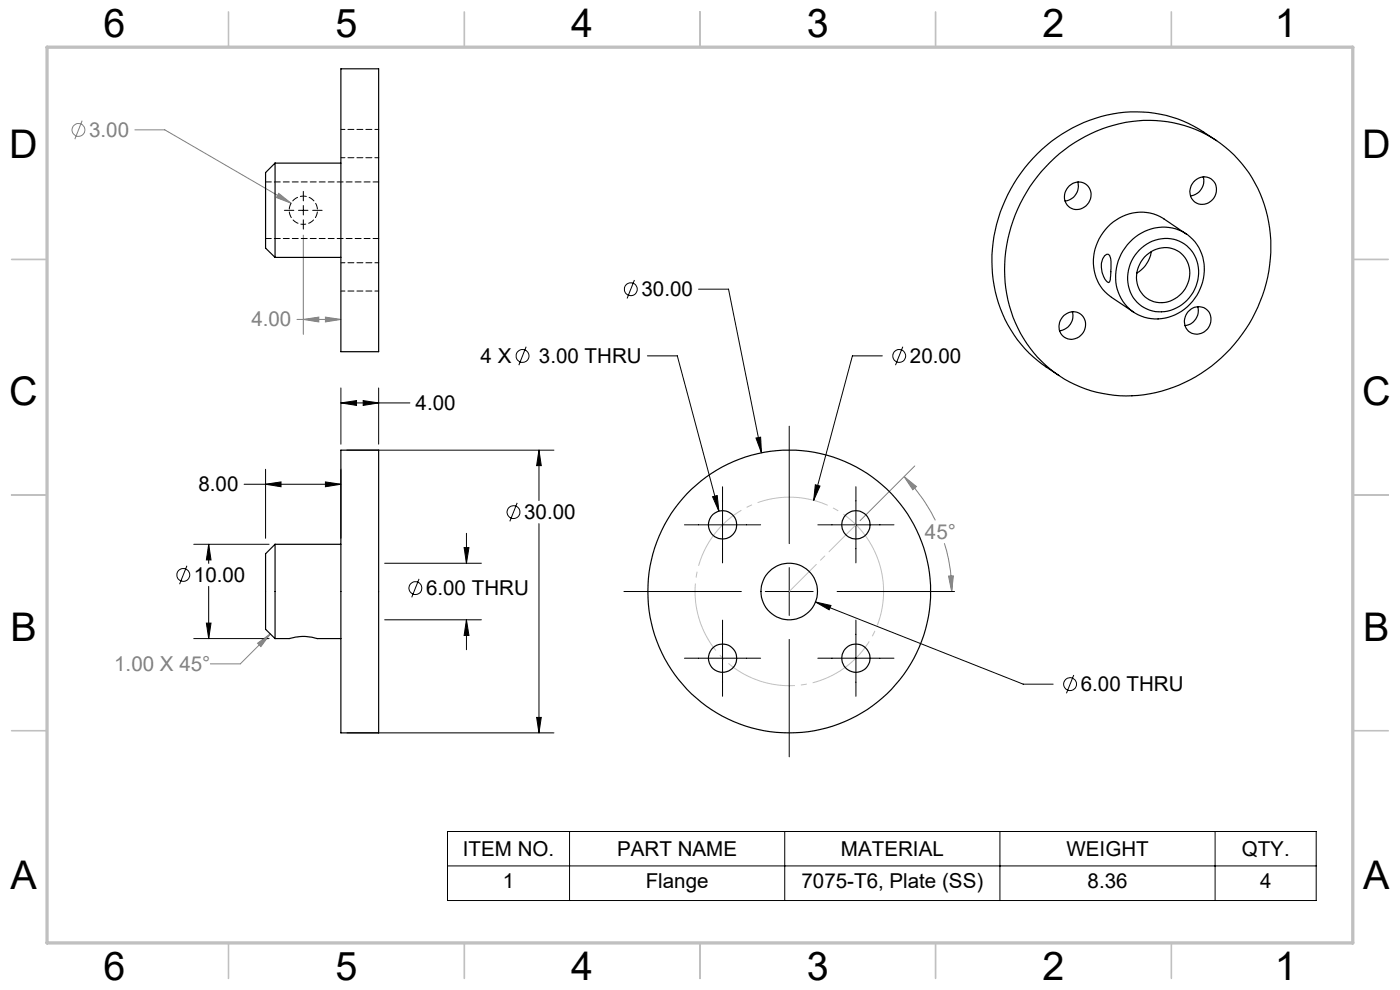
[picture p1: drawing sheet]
<svg xmlns="http://www.w3.org/2000/svg" width="297mm" height="210mm" viewBox="0 0 297 210" stroke-linecap="round" stroke-linejoin="round" font-family="sans-serif">
<g fill="none" stroke="#000" stroke-width=".21">
<path d="M60.3 44.6h2M63.3 44.6h2M64.3 40.6v2M64.3 43.6v2M64.3 46.6v2M66.3 44.6h2M134.6 59.4l-1.6 3.9M111.6 73.5l-1.5 4M137.3 75.5h6.4l8.8 32.9M148.2 61.3h6.4l6.9 34.8M187.2 75.5h-6.4l-8.2 30.6M191.5 73.5l-1.5 4"/>
<path d="M56.3 99.5v14.7M72.3 85.5l3.3-.5v1zM72.3 82.3v11.9M72.3 99.5v14.7M72.3 85.5h14.7M73.6 95.5h43.9M77 85l3.3 .5-3.3 .5zM80.3 82.3v11.9M114.3 95.5l.5 3.3h-1zM114.3 95.5v10.7M160.4 92.9l1-.2 .1 3.4zM167.4 90.4v24.9"/>
<path d="M41.1 115.5h16M44.3 115.5l.5 3.3h-1zM44.3 115.5v4M51.8 102.7h20.5M56.3 102.7l3.3-.5v1zM69 102.2l3.3 .5-3.3 .5zM81.6 119.5h20.5M98.5 116.2h1l-.5 3.3zM99 113.1v6.4M109.7 106.7l-1.5 3.9M114.3 111.1v44.4M145.2 111.3h16.2"/>
<path d="M151.2 105.4l1-.3 .3 3.3zM153.3 103.2v16.2M173 102.8l1 .3-1.4 3zM173.5 111.3h16.2M181.6 103.2v16.2M39.7 120l-1.6 3.9M41.1 135.5h16M43.8 132.2h1l-.5 3.3zM44.3 124.4v11.1M81.6 131.5h20.5M88.9 122.8l-1.6 3.9M99 131.5l.5 3.3h-1z"/>
<path d="M99 131.5v6.3M132.4 125.5h24.9M145.2 139.6h16.2M153.3 131.5v16.2M162.3 125.5h10.2M167.4 120.4v10.2M167.4 135.6v24.9M173 127.7l3.3 .7-.4 1zM173 127.7l44.1 17.4h6.3M173.5 139.6h16.2M177.6 125.5h24.9M181.6 131.5v16.2"/>
<path d="M73.6 155.5h43.9M113.8 152.2h1l-.5 3.3zM227.8 143.2l-1.6 3.9M94.9 176.4h184.3v14.6h-184.3zM120.8 176.4v14.6M166.5 176.4v14.6M212.1 176.4v14.6M257.8 176.4v14.6M94.9 183.7h184.3"/>
<circle cx="110.9" cy="75.5" r="1.36"/>
<circle cx="133.8" cy="61.4" r="1.36"/>
<circle cx="190.8" cy="75.5" r="1.36"/>
<circle cx="108.9" cy="108.6" r="1.36"/>
<circle cx="38.9" cy="122" r="1.36"/>
<circle cx="88.1" cy="124.8" r="1.36"/>
<circle cx="227" cy="145.1" r="1.36"/>
</g>
<g fill="none" stroke="#808080" stroke-width=".21">
<path d="M17.4 25.6l-1.5 3.9M28.6 27.5h6.4l26.7 15.6M59.1 41l2.6 2.1-3.1-1.2zM64.3 49.9v21M63 67.8h9.3M64.3 67.8l3.3-.5v1zM69 67.3l3.3 .5-3.3 .5zM194.1 98.8l-11.6 11.6M191.8 101.1l2.6 2.1-.8 .7zM191.8 101.1a36.5 36.5 0 0 1 6.6 9.3M200.3 115.2a34.1 34.1 0 0 1 1.6 10.3M54.6 136.4l2.7-1.9-1.9 2.7z"/>
<path d="M57.3 134.5l-6.3 6.3h-6.4M201.2 122.2h1l-.3 3.3z"/>
<circle cx="16.7" cy="27.6" r="1.36"/>
</g>
<path d="M186.6 119.6a20 20 0 0 0-33.5-8.1 20 20 0 0 0 9 33.2 20 20 0 0 0 24.8-23.9l-.3-1.2" fill="none" stroke="#c0c0c0" stroke-width=".21" stroke-dasharray="15.2 1.3 1.3 1.3" stroke-dashoffset="1.9" stroke-linecap="butt"/>
<path d="M167.4 125.5l14.2-14.2" fill="none" stroke="#c0c0c0" stroke-width=".21" stroke-dasharray="15.2 1.3 1.3 1.3" stroke-dashoffset="7.1"/>
<g fill="none" stroke="#c0c0c0" stroke-width=".35">
<path d="M48.5 2.5v7.5M98.5 2.5v7.5M148.5 2.5v7.5M198.5 2.5v7.5M248.5 2.5v7.5M2.5 55h7.5M287 55h7.5M2.5 105h7.5M287 105h7.5M2.5 155h7.5M287 155h7.5M48.5 200v7.5"/>
<path d="M98.5 200v7.5M148.5 200v7.5M198.5 200v7.5M248.5 200v7.5"/>
</g>
<path d="M10 10h277v190h-277z" fill="none" stroke="#c0c0c0" stroke-width=".7"/>
<path d="M201.2 122.2h1l-.3 3.3zM191.8 101.1l2.6 2.1-.8 .7z" fill="#808080"/>
<path d="M69 102.2l3.3 .5-3.3 .5zM56.3 102.7l3.3-.5v1zM113.8 152.2h1l-.5 3.3zM114.3 95.5l.5 3.3h-1zM43.8 132.2h1l-.5 3.3zM44.3 115.5l.5 3.3h-1zM99 131.5l.5 3.3h-1zM98.5 116.2h1l-.5 3.3zM77 85l3.3 .5-3.3 .5zM72.3 85.5l3.3-.5v1zM160.4 92.9l1.1 3.2-.1-3.4zM173 127.7l2.9 1.7 .4-1zM173 102.8l-.4 3.3 1.4-3zM151.2 105.4l1.3 3-.3-3.3z" fill="#000"/>
<path d="M54.6 136.4l2.7-1.9-1.9 2.7zM59.1 41l-.5 .9 3.1 1.2zM64.3 67.8l3.3-.5v1zM69 67.3l3.3 .5-3.3 .5z" fill="#808080"/>
<g fill="none" stroke="#000" stroke-width=".25">
<path d="M72.3 14.6h8v60h-8zM58.3 34.6v20M58.3 34.6l-2 2v16l2 2M58.3 34.6h14M222.7 34.5a29.1 29.1 0 0 1 28.5-7.9 26.1 26.1 0 0 1 18.4 25.7 32 32 0 0 1-26.9 31.4 25.8 25.8 0 0 1-29.3-22.6 32.1 32.1 0 0 1 9.3-26.6zM226.9 39.4a2.74 2.74 0 0 1 3.9 0 2.74 2.74 0 0 1-.1 3.9 2.75 2.75 0 0 1-4.1 .5 2.75 2.75 0 0 1 0-4.1zM228.6 38.6a3.2 3.2 0 0 1-2.6 4M253.2 38.6a2.76 2.76 0 0 1 4-.4 2.76 2.76 0 0 1 .1 4.1 2.73 2.73 0 0 1-3.8 .5 2.73 2.73 0 0 1-.6-3.8zM255.2 37.5a3.2 3.2 0 0 1-2.6 4M258.1 29.8a28.2 28.2 0 0 0-13.2-5.8 29.9 29.9 0 0 0-28.3 12.7 30.4 30.4 0 0 0-2.8 32.2 27.1 27.1 0 0 0 10.8 10.7M58.3 54.6h14M234.4 54.2a.66 .66 0 0 1 .8-.2 .66 .66 0 0 1 .4 .7l.1 1.5a9.2 9.2 0 0 1-.4 3.7 1.11 1.11 0 0 1-1.1-1.1 4.4 4.4 0 0 1 .2-4.6z"/>
<path d="M240.3 50.8a9 9 0 0 1 14.3 2.4 10.4 10.4 0 0 1-11.1 14.3 9.1 9.1 0 0 1-5.9-13l.7-1.3 .9-1.3zM241.7 53.1a7.2 7.2 0 0 1 12.2 2.3 8.3 8.3 0 0 1-10 10.4 7.5 7.5 0 0 1-3.1-11.7zM242.8 54.5a5.4 5.4 0 0 1 6-1.7 5.4 5.4 0 0 1 3.6 5 6.1 6.1 0 0 1-8.6 5.8 5.8 5.8 0 0 1-1-9.1zM244.3 53.4a6.7 6.7 0 0 1-3.1 4.6M251.6 49.6l-4.7-3.1a9.7 9.7 0 0 0-13.7 4.2 9.5 9.5 0 0 0 2.6 12.4l4.7 3.1M225.7 66.9a2.76 2.76 0 0 1 3.9 .1 2.76 2.76 0 0 1-.1 3.9 2.73 2.73 0 0 1-3.8 .5 2.73 2.73 0 0 1-.5-3.8zM227.5 66.1a3.2 3.2 0 0 1-2.7 4.1M252 66.1a2.74 2.74 0 0 1 3.9-.5 2.74 2.74 0 0 1 .5 3.9 2.78 2.78 0 0 1-4.1 .9 2.78 2.78 0 0 1-.3-4.3zM254.1 65a3.2 3.2 0 0 1-2.7 4.1M72.3 95.5h8v60h-8zM58.3 115.5v20M58.3 115.5l-2 2v16l2 2"/>
<path d="M58.3 115.5h14M58.3 135.5h3a10 10 0 0 1 6 0h5"/>
<circle cx="153.3" cy="111.3" r="3"/>
<circle cx="181.6" cy="111.3" r="3"/>
<circle cx="153.3" cy="139.6" r="3"/>
<circle cx="167.4" cy="125.5" r="6"/>
<circle cx="167.4" cy="125.5" r="30"/>
<circle cx="181.6" cy="139.6" r="3"/>
</g>
<path d="M64.4 47.6a3 3 0 0 1-2.7-4.4 3 3 0 0 1 5.1-.3 3 3 0 0 1-2.1 4.7h-.3" fill="none" stroke="#000" stroke-width=".21" stroke-dasharray="1.3 .6" stroke-dashoffset=".7"/>
<path d="M72.4 33.5h8M80.4 27.5h-8M80.4 55.7h-8M72.4 61.7h8" fill="none" stroke="#000" stroke-width=".21" stroke-dasharray="1.3 .6" stroke-dashoffset=".4"/>
<path d="M80.4 38.6h-24M56.4 50.6h24" fill="none" stroke="#000" stroke-width=".21" stroke-dasharray="1.3 .6" stroke-dashoffset=".1"/>
<g font-size="8.4">
<text x="21.9" y="7.9">6</text>
<text x="71.2" y="7.9">5</text>
<text x="121.2" y="7.9">4</text>
<text x="171.2" y="7.9">3</text>
<text x="221.2" y="7.9">2</text>
<text x="270.4" y="7.9">1</text>
<text x="2" y="33.5">D</text>
<text x="289" y="33.5">D</text>
<text x="2" y="86">C</text>
<text x="289" y="86">C</text>
<text x="2.2" y="136">B</text>
<text x="289.2" y="136">B</text>
<text x="2.2" y="188.5">A</text>
<text x="289.2" y="188.5">A</text>
<text x="21.9" y="207.9">6</text>
<text x="71.2" y="207.9">5</text>
<text x="121.2" y="207.9">4</text>
<text x="171.2" y="207.9">3</text>
<text x="221.2" y="207.9">2</text>
<text x="270.4" y="207.9">1</text>
</g>
<g font-size="4.4" fill="#808080">
<text x="18.9" y="29">3.00</text>
<text x="53.3" y="69.2">4.00</text>
<text x="196.2" y="114.2">45°</text>
<text x="24.2" y="142.3">1.00 X 45°</text>
</g>
<g font-size="4.4">
<text x="136.1" y="62.8">30.00</text>
<text x="101.9" y="76.9">4 X</text>
<text x="114.3" y="76.9">3.00 THRU</text>
<text x="193" y="76.9">20.00</text>
<text x="88.2" y="86.9">4.00</text>
<text x="42.1" y="104.2">8.00</text>
<text x="111.2" y="110.1">30.00</text>
<text x="41.2" y="123.4">10.00</text>
<text x="90.4" y="126.2">6.00 THRU</text>
<text x="229.3" y="146.6">6.00 THRU</text>
<text x="98.2" y="181.5">ITEM NO.</text>
<text x="130.9" y="181.5">PART NAME</text>
<text x="178.4" y="181.5">MATERIAL</text>
<text x="226.3" y="181.5">WEIGHT</text>
<text x="263.4" y="181.5">QTY.</text>
<text x="106.7" y="188.4">1</text>
<text x="137" y="188.4">Flange</text>
<text x="170" y="188.4">7075-T6, Plate (SS)</text>
<text x="230.7" y="188.4">8.36</text>
<text x="267.3" y="188.4">4</text>
</g>
</svg>
